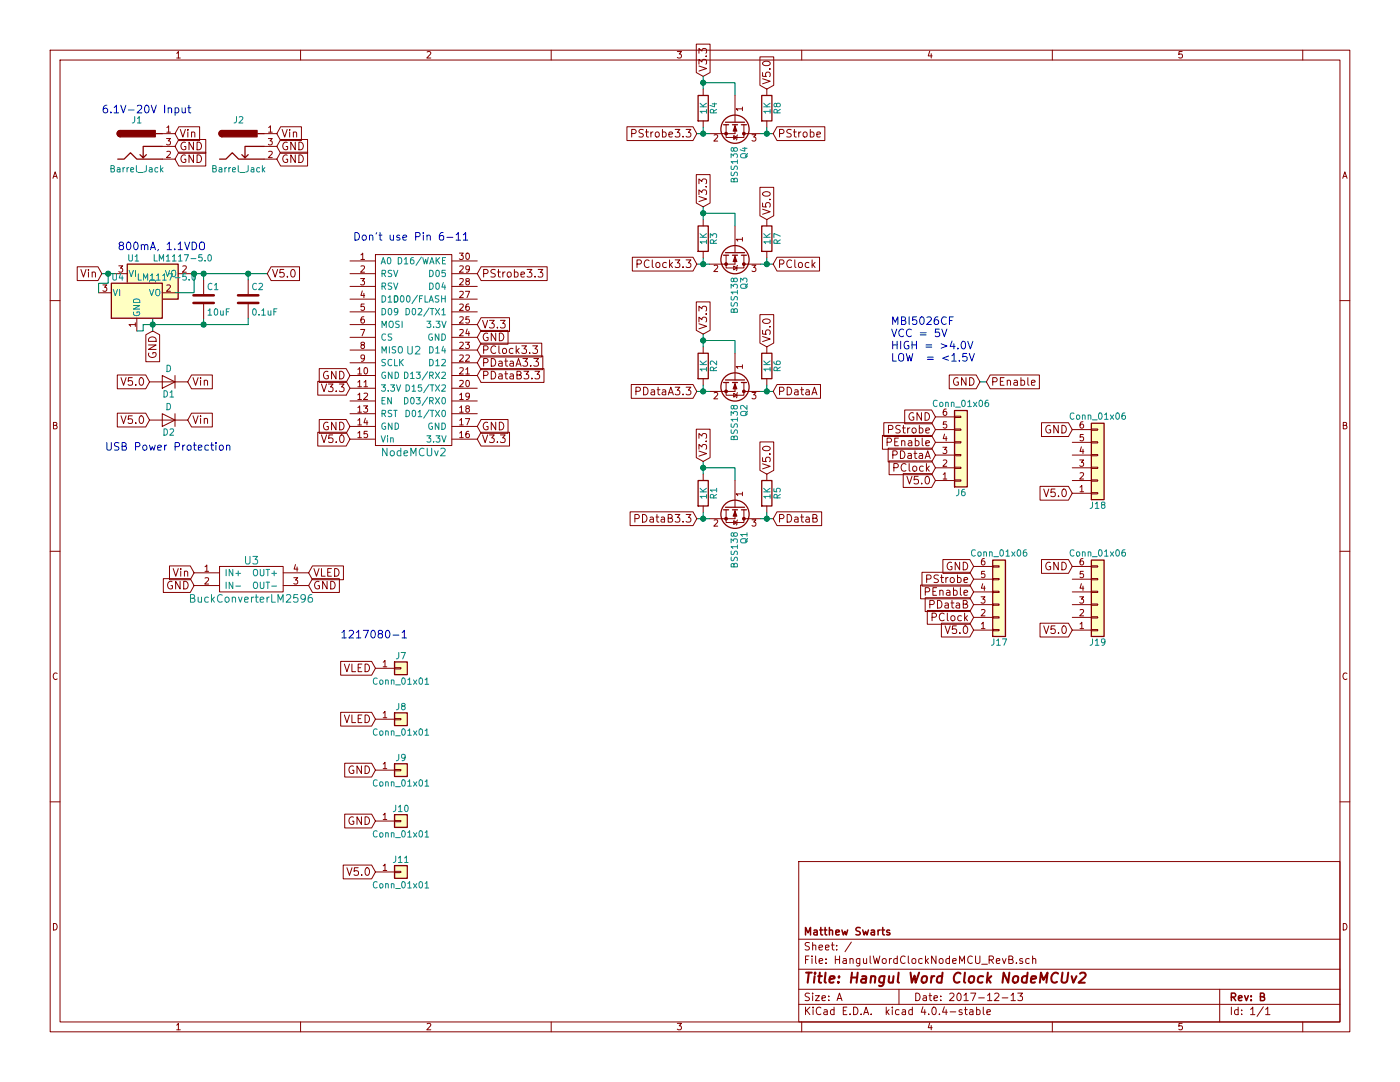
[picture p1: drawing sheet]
EESchema Schematic File Version 2
LIBS:power
LIBS:device
LIBS:transistors
LIBS:conn
LIBS:linear
LIBS:regul
LIBS:74xx
LIBS:cmos4000
LIBS:adc-dac
LIBS:memory
LIBS:xilinx
LIBS:microcontrollers
LIBS:dsp
LIBS:microchip
LIBS:analog_switches
LIBS:motorola
LIBS:texas
LIBS:intel
LIBS:audio
LIBS:interface
LIBS:digital-audio
LIBS:philips
LIBS:display
LIBS:cypress
LIBS:siliconi
LIBS:opto
LIBS:atmel
LIBS:contrib
LIBS:valves
LIBS:myParts
LIBS:HangulWordClockNodeMCU_RevB-cache
EELAYER 25 0
EELAYER END
$Descr A 11000 8500
encoding utf-8
Sheet 1 1
Title "Hangul Word Clock NodeMCUv2"
Date "2017-12-13"
Rev "B"
Comp "Matthew Swarts"
Comment1 ""
Comment2 ""
Comment3 ""
Comment4 ""
$EndDescr
$Comp
L NodeMCUv3 U2
U 1 1
P 3250 2750
F 0 "U2" H 3250 2750 60  0000 C CNN
F 1 "NodeMCUv2" H 3250 1950 60  0000 C CNN
F 2 "MyKiCadParts:NodeMCU_V1.0" H 3250 2750 60  0001 C CNN
F 3 "" H 3250 2750 60  0001 C CNN
	1    3250 2750
	1    0    0    -1  
$EndComp
$Comp
L Conn_01x06 J6
U 1 1
P 7550 3575
F 0 "J6" H 7550 3875 50  0000 C CNN
F 1 "Conn_01x06" H 7550 3175 50  0000 C CNN
F 2 "Socket_Strips:Socket_Strip_Straight_1x06" H 7550 3575 50  0001 C CNN
F 3 "" H 7550 3575 50  0001 C CNN
	1    7550 3575
	1    0    0    1   
$EndComp
Text GLabel 7350 3775 0    60   Input ~ 0
V5.0
Text GLabel 2750 3450 0    60   Input ~ 0
V5.0
Text GLabel 7350 3675 0    60   Input ~ 0
PClock
Text GLabel 7350 3575 0    60   Input ~ 0
PDataA
Text GLabel 7350 3475 0    60   Input ~ 0
PEnable
Text GLabel 7350 3375 0    60   Input ~ 0
PStrobe
Text GLabel 7350 3275 0    60   Input ~ 0
GND
Text GLabel 2750 2950 0    60   Input ~ 0
GND
Text GLabel 2750 3350 0    60   Input ~ 0
GND
Text GLabel 3750 3350 2    60   Input ~ 0
GND
Text GLabel 3750 2650 2    60   Input ~ 0
GND
Text GLabel 2750 3050 0    60   Input ~ 0
V3.3
Text GLabel 3750 3450 2    60   Input ~ 0
V3.3
Text GLabel 3750 2550 2    60   Input ~ 0
V3.3
Text GLabel 2425 4500 2    60   Input ~ 0
VLED
Text GLabel 1525 4500 0    60   Input ~ 0
Vin
Text GLabel 1525 4600 0    60   Input ~ 0
GND
Text GLabel 2425 4600 2    60   Input ~ 0
GND
Text Notes 7000 2850 0    60   ~ 0
MBI5026CF\nVCC = 5V\nHIGH = >4.0V\nLOW  = <1.5V
$Comp
L BSS138 Q1
U 1 1
P 5775 3975
F 0 "Q1" H 5975 4050 50  0000 L CNN
F 1 "BSS138" H 5975 3975 50  0000 L CNN
F 2 "TO_SOT_Packages_SMD:SOT-23" H 5975 3900 50  0001 L CIN
F 3 "" H 5775 3975 50  0001 L CNN
	1    5775 3975
	0    1    1    0   
$EndComp
$Comp
L R R1
U 1 1
P 5525 3875
F 0 "R1" V 5605 3875 50  0000 C CNN
F 1 "1K" V 5525 3875 50  0000 C CNN
F 2 "Resistors_SMD:R_1206" V 5455 3875 50  0001 C CNN
F 3 "" H 5525 3875 50  0001 C CNN
	1    5525 3875
	1    0    0    -1  
$EndComp
$Comp
L R R5
U 1 1
P 6025 3875
F 0 "R5" V 6105 3875 50  0000 C CNN
F 1 "1K" V 6025 3875 50  0000 C CNN
F 2 "Resistors_SMD:R_1206" V 5955 3875 50  0001 C CNN
F 3 "" H 6025 3875 50  0001 C CNN
	1    6025 3875
	1    0    0    -1  
$EndComp
Text GLabel 6025 3725 1    60   Input ~ 0
V5.0
Text GLabel 5525 3625 1    60   Input ~ 0
V3.3
Wire Wire Line
	5525 4025 5525 4075
Wire Wire Line
	5475 4075 5575 4075
Wire Wire Line
	5975 4075 6075 4075
Wire Wire Line
	6025 4075 6025 4025
Wire Wire Line
	5775 3775 5775 3675
Wire Wire Line
	5775 3675 5525 3675
Wire Wire Line
	5525 3625 5525 3725
Connection ~ 5525 3675
$Comp
L LM1117-5.0 U1
U 1 1
P 1200 2150
F 0 "U1" H 1050 2275 50  0000 C CNN
F 1 "LM1117-5.0" H 1200 2275 50  0000 L CNN
F 2 "TO_SOT_Packages_THT:TO-220_Horizontal" H 1200 2150 50  0001 C CNN
F 3 "" H 1200 2150 50  0001 C CNN
	1    1200 2150
	1    0    0    -1  
$EndComp
$Comp
L Barrel_Jack J1
U 1 1
P 1075 1150
F 0 "J1" H 1075 1360 50  0000 C CNN
F 1 "Barrel_Jack" H 1075 975 50  0000 C CNN
F 2 "Connectors:BARREL_JACK" H 1125 1110 50  0001 C CNN
F 3 "" H 1125 1110 50  0001 C CNN
	1    1075 1150
	1    0    0    -1  
$EndComp
Text Notes 800  900  0    60   ~ 0
6.1V-20V Input
Text Notes 925  1975 0    60   ~ 0
800mA, 1.1VDO
Text GLabel 2100 2150 2    60   Input ~ 0
V5.0
Text GLabel 1175 3000 0    60   Input ~ 0
V5.0
$Comp
L D D1
U 1 1
P 1325 3000
F 0 "D1" H 1325 3100 50  0000 C CNN
F 1 "D" H 1325 2900 50  0000 C CNN
F 2 "Diodes_THT:D_DO-41_SOD81_P12.70mm_Horizontal" H 1325 3000 50  0001 C CNN
F 3 "" H 1325 3000 50  0001 C CNN
	1    1325 3000
	-1   0    0    1   
$EndComp
Text GLabel 1475 3000 2    60   Input ~ 0
Vin
Text Notes 825  3550 0    60   ~ 0
USB Power Protection
Text GLabel 1375 1050 2    60   Input ~ 0
Vin
Text GLabel 1375 1150 2    60   Input ~ 0
GND
Text GLabel 1375 1250 2    60   Input ~ 0
GND
Text GLabel 1200 2600 3    60   Input ~ 0
GND
Text GLabel 800  2150 0    60   Input ~ 0
Vin
$Comp
L C C2
U 1 1
P 1950 2350
F 0 "C2" H 1975 2450 50  0000 L CNN
F 1 "0.1uF" H 1975 2250 50  0000 L CNN
F 2 "Capacitors_SMD:C_0805" H 1988 2200 50  0001 C CNN
F 3 "" H 1950 2350 50  0001 C CNN
	1    1950 2350
	1    0    0    -1  
$EndComp
Wire Wire Line
	1500 2150 2100 2150
Wire Wire Line
	1600 2200 1600 2150
Connection ~ 1600 2150
Wire Wire Line
	1950 2200 1950 2150
Connection ~ 1950 2150
Wire Wire Line
	1200 2450 1200 2600
Wire Wire Line
	1125 2550 1950 2550
Wire Wire Line
	1600 2550 1600 2500
Wire Wire Line
	1950 2550 1950 2500
Connection ~ 1600 2550
Connection ~ 1200 2550
$Comp
L C C1
U 1 1
P 1600 2350
F 0 "C1" H 1625 2450 50  0000 L CNN
F 1 "10uF" H 1625 2250 50  0000 L CNN
F 2 "Capacitors_SMD:C_1206" H 1638 2200 50  0001 C CNN
F 3 "" H 1600 2350 50  0001 C CNN
	1    1600 2350
	1    0    0    -1  
$EndComp
$Comp
L BSS138 Q2
U 1 1
P 5775 2975
F 0 "Q2" H 5975 3050 50  0000 L CNN
F 1 "BSS138" H 5975 2975 50  0000 L CNN
F 2 "TO_SOT_Packages_SMD:SOT-23" H 5975 2900 50  0001 L CIN
F 3 "" H 5775 2975 50  0001 L CNN
	1    5775 2975
	0    1    1    0   
$EndComp
$Comp
L R R2
U 1 1
P 5525 2875
F 0 "R2" V 5605 2875 50  0000 C CNN
F 1 "1K" V 5525 2875 50  0000 C CNN
F 2 "Resistors_SMD:R_1206" V 5455 2875 50  0001 C CNN
F 3 "" H 5525 2875 50  0001 C CNN
	1    5525 2875
	1    0    0    -1  
$EndComp
$Comp
L R R6
U 1 1
P 6025 2875
F 0 "R6" V 6105 2875 50  0000 C CNN
F 1 "1K" V 6025 2875 50  0000 C CNN
F 2 "Resistors_SMD:R_1206" V 5955 2875 50  0001 C CNN
F 3 "" H 6025 2875 50  0001 C CNN
	1    6025 2875
	1    0    0    -1  
$EndComp
Text GLabel 6025 2725 1    60   Input ~ 0
V5.0
Text GLabel 5525 2625 1    60   Input ~ 0
V3.3
Wire Wire Line
	5525 3025 5525 3075
Wire Wire Line
	5475 3075 5575 3075
Wire Wire Line
	5975 3075 6075 3075
Wire Wire Line
	6025 3075 6025 3025
Wire Wire Line
	5775 2775 5775 2675
Wire Wire Line
	5775 2675 5525 2675
Wire Wire Line
	5525 2625 5525 2725
Connection ~ 5525 2675
$Comp
L BSS138 Q3
U 1 1
P 5775 1975
F 0 "Q3" H 5975 2050 50  0000 L CNN
F 1 "BSS138" H 5975 1975 50  0000 L CNN
F 2 "TO_SOT_Packages_SMD:SOT-23" H 5975 1900 50  0001 L CIN
F 3 "" H 5775 1975 50  0001 L CNN
	1    5775 1975
	0    1    1    0   
$EndComp
$Comp
L R R3
U 1 1
P 5525 1875
F 0 "R3" V 5605 1875 50  0000 C CNN
F 1 "1K" V 5525 1875 50  0000 C CNN
F 2 "Resistors_SMD:R_1206" V 5455 1875 50  0001 C CNN
F 3 "" H 5525 1875 50  0001 C CNN
	1    5525 1875
	1    0    0    -1  
$EndComp
$Comp
L R R7
U 1 1
P 6025 1875
F 0 "R7" V 6105 1875 50  0000 C CNN
F 1 "1K" V 6025 1875 50  0000 C CNN
F 2 "Resistors_SMD:R_1206" V 5955 1875 50  0001 C CNN
F 3 "" H 6025 1875 50  0001 C CNN
	1    6025 1875
	1    0    0    -1  
$EndComp
Text GLabel 6025 1725 1    60   Input ~ 0
V5.0
Text GLabel 5525 1625 1    60   Input ~ 0
V3.3
Wire Wire Line
	5525 2025 5525 2075
Wire Wire Line
	5475 2075 5575 2075
Wire Wire Line
	5975 2075 6075 2075
Wire Wire Line
	6025 2075 6025 2025
Wire Wire Line
	5775 1775 5775 1675
Wire Wire Line
	5775 1675 5525 1675
Wire Wire Line
	5525 1625 5525 1725
Connection ~ 5525 1675
$Comp
L BSS138 Q4
U 1 1
P 5775 950
F 0 "Q4" H 5975 1025 50  0000 L CNN
F 1 "BSS138" H 5975 950 50  0000 L CNN
F 2 "TO_SOT_Packages_SMD:SOT-23" H 5975 875 50  0001 L CIN
F 3 "" H 5775 950 50  0001 L CNN
	1    5775 950 
	0    1    1    0   
$EndComp
$Comp
L R R4
U 1 1
P 5525 850
F 0 "R4" V 5605 850 50  0000 C CNN
F 1 "1K" V 5525 850 50  0000 C CNN
F 2 "Resistors_SMD:R_1206" V 5455 850 50  0001 C CNN
F 3 "" H 5525 850 50  0001 C CNN
	1    5525 850 
	1    0    0    -1  
$EndComp
$Comp
L R R8
U 1 1
P 6025 850
F 0 "R8" V 6105 850 50  0000 C CNN
F 1 "1K" V 6025 850 50  0000 C CNN
F 2 "Resistors_SMD:R_1206" V 5955 850 50  0001 C CNN
F 3 "" H 6025 850 50  0001 C CNN
	1    6025 850 
	1    0    0    -1  
$EndComp
Text GLabel 6025 700  1    60   Input ~ 0
V5.0
Text GLabel 5525 600  1    60   Input ~ 0
V3.3
Wire Wire Line
	5525 1000 5525 1050
Wire Wire Line
	5475 1050 5575 1050
Wire Wire Line
	5975 1050 6075 1050
Wire Wire Line
	6025 1050 6025 1000
Wire Wire Line
	5775 750  5775 650 
Wire Wire Line
	5775 650  5525 650 
Wire Wire Line
	5525 600  5525 700 
Connection ~ 5525 650 
Text GLabel 5475 2075 0    60   Input ~ 0
PClock3.3
Text GLabel 5475 3075 0    60   Input ~ 0
PDataA3.3
Text GLabel 5475 1050 0    60   Input ~ 0
PStrobe3.3
Text GLabel 6075 1050 2    60   Input ~ 0
PStrobe
Text GLabel 6075 2075 2    60   Input ~ 0
PClock
Text GLabel 6075 3075 2    60   Input ~ 0
PDataA
Connection ~ 6025 1050
Connection ~ 5525 1050
Connection ~ 5525 2075
Connection ~ 6025 2075
Connection ~ 6025 3075
Connection ~ 5525 3075
Connection ~ 5525 4075
Connection ~ 6025 4075
Text GLabel 3750 2750 2    60   Input ~ 0
PClock3.3
Text GLabel 3750 2950 2    60   Input ~ 0
PDataB3.3
Text GLabel 3750 2150 2    60   Input ~ 0
PStrobe3.3
Text GLabel 2950 6850 0    60   Input ~ 0
V5.0
Text GLabel 2950 6450 0    60   Input ~ 0
GND
Text GLabel 2950 6050 0    60   Input ~ 0
GND
Text GLabel 2950 5250 0    60   Input ~ 0
VLED
Text GLabel 2950 5650 0    60   Input ~ 0
VLED
$Comp
L Conn_01x06 J17
U 1 1
P 7850 4750
F 0 "J17" H 7850 5050 50  0000 C CNN
F 1 "Conn_01x06" H 7850 4350 50  0000 C CNN
F 2 "Socket_Strips:Socket_Strip_Straight_1x06" H 7850 4750 50  0001 C CNN
F 3 "" H 7850 4750 50  0001 C CNN
	1    7850 4750
	1    0    0    1   
$EndComp
Text GLabel 7650 4950 0    60   Input ~ 0
V5.0
Text GLabel 7650 4450 0    60   Input ~ 0
GND
$Comp
L Conn_01x01 J7
U 1 1
P 3150 5250
F 0 "J7" H 3150 5350 50  0000 C CNN
F 1 "Conn_01x01" H 3150 5150 50  0000 C CNN
F 2 "MyKiCadParts:1217080-1" H 3150 5250 50  0001 C CNN
F 3 "" H 3150 5250 50  0001 C CNN
	1    3150 5250
	1    0    0    -1  
$EndComp
$Comp
L Conn_01x01 J8
U 1 1
P 3150 5650
F 0 "J8" H 3150 5750 50  0000 C CNN
F 1 "Conn_01x01" H 3150 5550 50  0000 C CNN
F 2 "MyKiCadParts:1217080-1" H 3150 5650 50  0001 C CNN
F 3 "" H 3150 5650 50  0001 C CNN
	1    3150 5650
	1    0    0    -1  
$EndComp
$Comp
L Conn_01x01 J9
U 1 1
P 3150 6050
F 0 "J9" H 3150 6150 50  0000 C CNN
F 1 "Conn_01x01" H 3150 5950 50  0000 C CNN
F 2 "MyKiCadParts:1217080-1" H 3150 6050 50  0001 C CNN
F 3 "" H 3150 6050 50  0001 C CNN
	1    3150 6050
	1    0    0    -1  
$EndComp
$Comp
L Conn_01x01 J10
U 1 1
P 3150 6450
F 0 "J10" H 3150 6550 50  0000 C CNN
F 1 "Conn_01x01" H 3150 6350 50  0000 C CNN
F 2 "MyKiCadParts:1217080-1" H 3150 6450 50  0001 C CNN
F 3 "" H 3150 6450 50  0001 C CNN
	1    3150 6450
	1    0    0    -1  
$EndComp
$Comp
L Conn_01x01 J11
U 1 1
P 3150 6850
F 0 "J11" H 3150 6950 50  0000 C CNN
F 1 "Conn_01x01" H 3150 6750 50  0000 C CNN
F 2 "MyKiCadParts:1217080-1" H 3150 6850 50  0001 C CNN
F 3 "" H 3150 6850 50  0001 C CNN
	1    3150 6850
	1    0    0    -1  
$EndComp
$Comp
L BuckConverterLM2596 U3
U 1 1
P 1975 4550
F 0 "U3" H 1975 4700 60  0000 C CNN
F 1 "BuckConverterLM2596" H 1975 4400 60  0000 C CNN
F 2 "MyKiCadParts:LM2596Module" H 1975 4550 60  0001 C CNN
F 3 "" H 1975 4550 60  0001 C CNN
	1    1975 4550
	1    0    0    -1  
$EndComp
$Comp
L LM1117-5.0 U4
U 1 1
P 1075 2300
F 0 "U4" H 925 2425 50  0000 C CNN
F 1 "LM1117-5.0" H 1075 2425 50  0000 L CNN
F 2 "TO_SOT_Packages_SMD:SOT-223-3Lead_TabPin2" H 1075 2300 50  0001 C CNN
F 3 "" H 1075 2300 50  0001 C CNN
	1    1075 2300
	1    0    0    -1  
$EndComp
Wire Wire Line
	800  2150 900  2150
Wire Wire Line
	775  2300 775  2225
Wire Wire Line
	775  2225 850  2225
Wire Wire Line
	850  2225 850  2150
Connection ~ 850  2150
Wire Wire Line
	1075 2600 1125 2600
Wire Wire Line
	1125 2600 1125 2550
Wire Wire Line
	1375 2300 1525 2300
Wire Wire Line
	1525 2300 1525 2150
Connection ~ 1525 2150
Text GLabel 1175 3300 0    60   Input ~ 0
V5.0
$Comp
L D D2
U 1 1
P 1325 3300
F 0 "D2" H 1325 3400 50  0000 C CNN
F 1 "D" H 1325 3200 50  0000 C CNN
F 2 "Diodes_SMD:D_SOD-123" H 1325 3300 50  0001 C CNN
F 3 "" H 1325 3300 50  0001 C CNN
	1    1325 3300
	-1   0    0    1   
$EndComp
Text GLabel 1475 3300 2    60   Input ~ 0
Vin
$Comp
L Barrel_Jack J2
U 1 1
P 1875 1150
F 0 "J2" H 1875 1360 50  0000 C CNN
F 1 "Barrel_Jack" H 1875 975 50  0000 C CNN
F 2 "Connectors:BARREL_JACK" H 1925 1110 50  0001 C CNN
F 3 "" H 1925 1110 50  0001 C CNN
	1    1875 1150
	1    0    0    -1  
$EndComp
Text GLabel 2175 1050 2    60   Input ~ 0
Vin
Text GLabel 2175 1150 2    60   Input ~ 0
GND
Text GLabel 2175 1250 2    60   Input ~ 0
GND
Text GLabel 7650 4550 0    60   Input ~ 0
PStrobe
Text GLabel 7650 4850 0    60   Input ~ 0
PClock
Text GLabel 7650 4650 0    60   Input ~ 0
PEnable
Text GLabel 7650 4750 0    60   Input ~ 0
PDataB
Text GLabel 5475 4075 0    60   Input ~ 0
PDataB3.3
Text GLabel 6075 4075 2    60   Input ~ 0
PDataB
Text Notes 2775 1900 0    60   ~ 0
Don't use Pin 6-11
Text GLabel 3750 2850 2    60   Input ~ 0
PDataA3.3
Text GLabel 7700 3000 0    60   Input ~ 0
GND
Text GLabel 7750 3000 2    60   Input ~ 0
PEnable
Wire Wire Line
	7700 3000 7750 3000
$Comp
L Conn_01x06 J18
U 1 1
P 8625 3675
F 0 "J18" H 8625 3975 50  0000 C CNN
F 1 "Conn_01x06" H 8625 3275 50  0000 C CNN
F 2 "Socket_Strips:Socket_Strip_Straight_1x06" H 8625 3675 50  0001 C CNN
F 3 "" H 8625 3675 50  0001 C CNN
	1    8625 3675
	1    0    0    1   
$EndComp
$Comp
L Conn_01x06 J19
U 1 1
P 8625 4750
F 0 "J19" H 8625 5050 50  0000 C CNN
F 1 "Conn_01x06" H 8625 4350 50  0000 C CNN
F 2 "Socket_Strips:Socket_Strip_Straight_1x06" H 8625 4750 50  0001 C CNN
F 3 "" H 8625 4750 50  0001 C CNN
	1    8625 4750
	1    0    0    1   
$EndComp
Text GLabel 8425 3875 0    60   Input ~ 0
V5.0
Text GLabel 8425 3375 0    60   Input ~ 0
GND
Text GLabel 8425 4450 0    60   Input ~ 0
GND
Text GLabel 8425 4950 0    60   Input ~ 0
V5.0
Text Notes 2675 5025 0    60   ~ 0
1217080-1
$EndSCHEMATC
